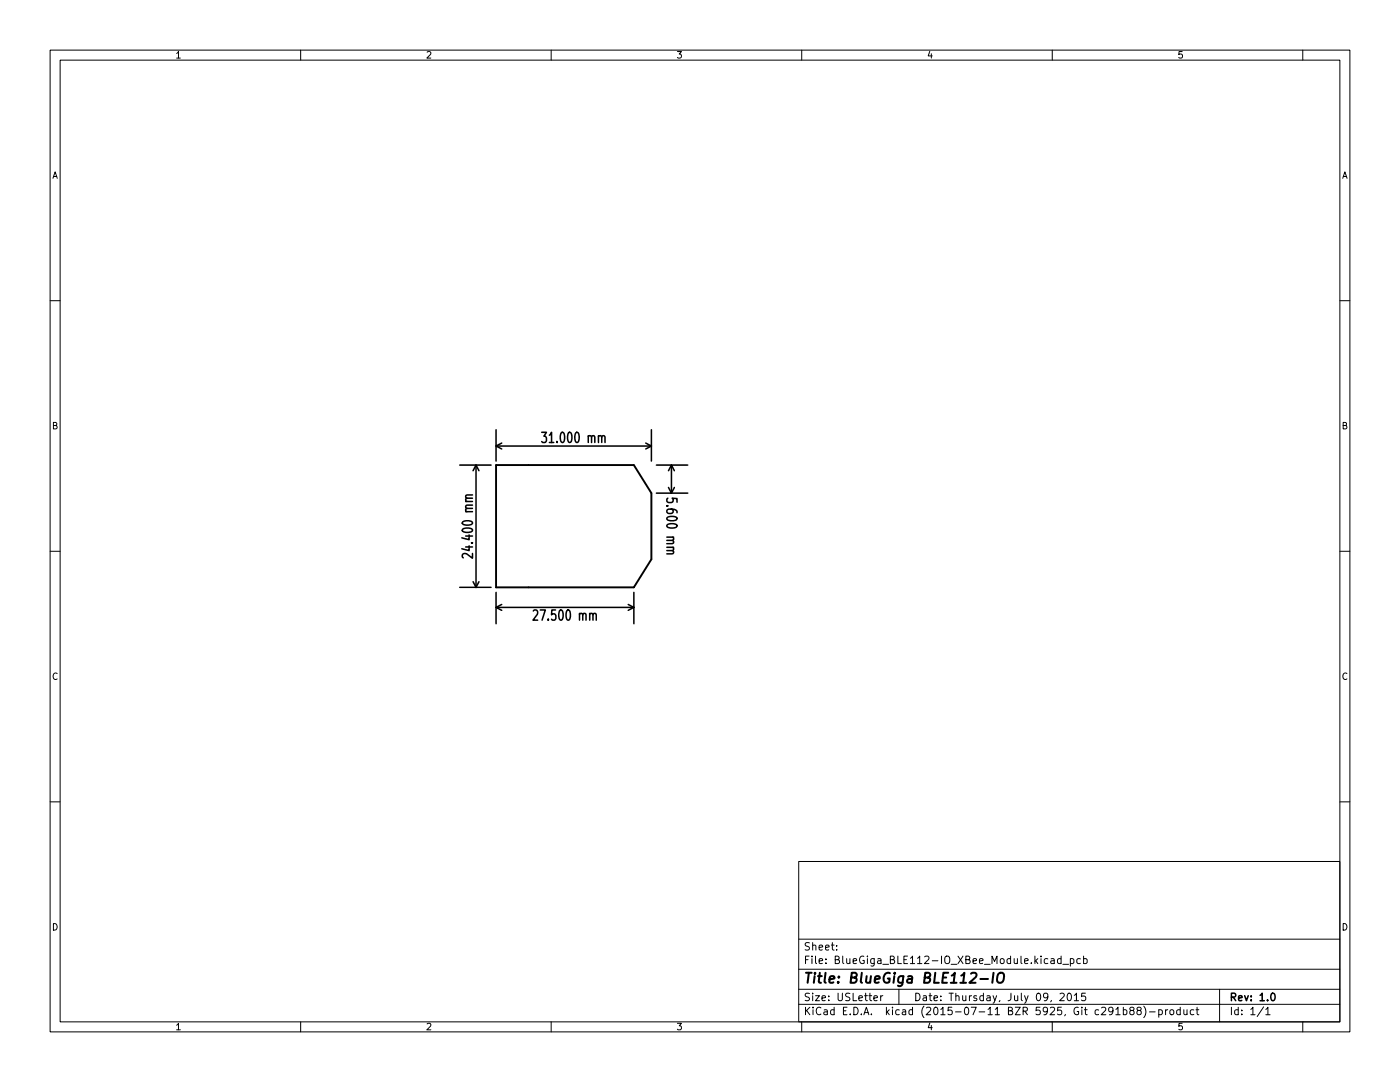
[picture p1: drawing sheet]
<svg xmlns="http://www.w3.org/2000/svg" width="279mm" height="216mm" viewBox="0 0 279 216" stroke-linecap="round" stroke-linejoin="round" font-family="sans-serif">
<g fill="none" stroke="#000" stroke-width=".2">
<path d="M10 10h259.4v195.9h-259.4zM12 12h255.4v191.9h-255.4zM60 10v2M110 10v2M160 10v2M210 10v2M260 10v2M10 60h2M267.4 60h2M10 110h2M267.4 110h2M10 160h2"/>
<path d="M267.4 160h2M159.4 171.9h108v32h-108zM159.4 197.4h108M159.4 193.4h108M159.4 187.4h108M167 189.4v.2M167 188.7v.1M174.4 199.2l.7-.2-.1-.3h-.4l-.2 .2 .1 .7h.5M175.8 198.7v1M176.2 198.7l-.4 .3M179.4 197.4v3M209.8 191.4h.5l.1 .9"/>
<path d="M210.4 191.6l-.5 .1-.2 .2 .2 .4 .5-.1M211.5 198.3l.6-.1 .3 .4-.9 1.1h.9M211.8 191.4l-.5-.1-.3 .3 .2 .6h.6M211.8 190.8v1.5M212.1 192.4h1.2M213.2 198.2h.1a.8 .8 0 0 1 .5 .7 .8 .8 0 0 1-.5 .8 1 1 0 0 1-.1-1.5zM213.6 191.4l.4-.1 .3 .3-.1 .6h-.6M213.6 191.3v1.5M214.4 198.6l.4-.4v1.5M214.4 199.7h.9M215.6 191.4l-.4-.1-.3 .3 .1 .6h.6M216.3 191.4l.4-.1 .3 .3-.2 .6h-.5"/>
<path d="M216.3 190.8v1.5M216.6 198.2h-.7l-.1 .7 .2-.2 .5 .1 .2 .2-.1 .5-.2 .2-.6-.2M243.4 197.4v6.5M60 203.9v2M110 203.9v2M159.4 200.4h108M160 203.9v2M210 203.9v2M222.7 201.4l.4-.4v1.5M222.7 202.5h.8M224.2 201.5h.4l.3 .3-.1 .6h-.6M224.2 201v1.5"/>
<path d="M225.8 201.6l-.3-.3v-.2l.3-.1h.4l.1 .3v.2l-.7 .2-.1 .2v.4l.3 .2 .4-.1 .1-.2v-.4l-.3-.2M227.2 201.6l-.3-.3 .1-.2 .2-.1h.4l.2 .3-.1 .2-.7 .2-.1 .2 .1 .4 .2 .2h.3l.3-.3v-.3l-.3-.3M228.3 200.8a1.72 1.72 0 0 1 0 2.2M229.4 201.9h1.1M231.3 201.5h.4l.3 .3-.2 .6h-.5M231.3 201.5v1.5M232.6 201.5v1M233 201.5l-.4 .3M233.6 201.5h.4l.3 .3v.4l-.3 .3-.4-.1-.1-.2zM235.5 201.5h-.4l-.3 .3 .2 .6h.5M235.5 201v1.5M236.3 201.5v.9l.4 .1 .2-.2"/>
<path d="M236.9 201.5v1M238.3 201.5h-.5l-.3 .3 .2 .6h.6M238.7 201.5h.6M238.9 201v1.3l.4 .2M252.2 200.9l-1.3 1.9M252.6 201.4l.4-.4v1.5M252.6 202.5h.9M260 203.9v2"/>
</g>
<g fill="none" stroke="#000" stroke-width=".3">
<path d="M91.7 92.8h6.3M95.6 93.9l-.6-1.1v24.4M99 85.7v6.3M99 89h31M99 89l1.1 .6M100.1 88.4l-1.1 .6M108.1 86.3h1l-.6 .7 .5 .2v.9l-.2 .2h-.5l-.2-.2M128.9 88.4l1.1 .6M130 85.7v6.3M130 89l-1.1 .6M131 92.8h6.3M131 98.4h6.3"/>
<path d="M133.4 97.3l.6 1.1M134 92.8v5.6M134 92.8l-.6 1.1M134 92.8l.6 1.1M134.6 97.3l-.6 1.1M91.7 117.2h6.3M94.3 110.4v1l-1.5-1-.3 .1-.2 .2v.4l.2 .2M94.4 116.1l.6 1.1M95.6 116.1l-.6 1.1M99 118.2v6.3M126.5 118.2v6.3M99 121.2l1.1 .6"/>
<path d="M100.1 120.6l-1.1 .6M106.4 121.9l.3-.2h.3l.2 .2 .1 .4-.9 1.4h.9M125.4 120.6l1.1 .6h-27.5M253.8 198.2h.2a.8 .8 0 0 1 .5 .7 .8 .8 0 0 1-.5 .8 1 1 0 0 1-.2-1.5z"/>
</g>
<path d="M195.7 195.3h1.5M198.3 194.1l-.3 2M199.2 194.4a.69 .69 0 0 1 1.1 0 1.47 1.47 0 0 1-.6 1.7l-.5-.1a1.5 1.5 0 0 1 0-1.6z" fill="none" stroke="#000" stroke-width=".4"/>
<path d="M99 92.8h27.5l3.5 5.6v13.2l-3.5 5.6h-27.5z" fill="none" stroke="#000" stroke-width=".38"/>
<g font-size="2.8">
<text x="109.1" y="88.4">31.000 mm</text>
<text x="133" y="100.2" transform="rotate(90 133 100.2)">5.600 mm</text>
<text x="94.4" y="110.4" transform="rotate(-90 94.4 110.4)">24.400 mm</text>
<text x="107.3" y="123.8">27.500 mm</text>
<text x="160.4" y="196.2">Title: BlueGiga BLE112-IO</text>
</g>
<g font-size="2.1">
<text x="160.4" y="189.7">Sheet:</text>
<text x="160.4" y="192.4">File: BlueGiga_BLE112-IO_XBee_Module.kicad_pcb</text>
<text x="160.4" y="202.5">KiCad E.D.A. kicad (2015-07-11 BZR 5925, Git c291b88)-product</text>
<text x="160.4" y="199.7">Size: USLetter</text>
<text x="182.4" y="199.7">Date: Thursday, July 09, 2015</text>
<text x="245.4" y="199.7">Rev: 1.0</text>
<text x="245.4" y="202.5">Id: 1/1</text>
</g>
<g font-size="1.8">
<text x="35" y="11.6">1</text>
<text x="85" y="11.6">2</text>
<text x="135" y="11.6">3</text>
<text x="185" y="11.6">4</text>
<text x="235" y="11.6">5</text>
<text x="10.3" y="35.6">A</text>
<text x="267.7" y="35.6">A</text>
<text x="10.3" y="85.7">B</text>
<text x="267.7" y="85.7">B</text>
<text x="10.3" y="135.6">C</text>
<text x="267.7" y="135.6">C</text>
<text x="10.3" y="185.7">D</text>
<text x="267.7" y="185.7">D</text>
<text x="35" y="205.6">1</text>
<text x="85" y="205.6">2</text>
<text x="135" y="205.6">3</text>
<text x="185" y="205.6">4</text>
<text x="235" y="205.6">5</text>
</g>
</svg>
